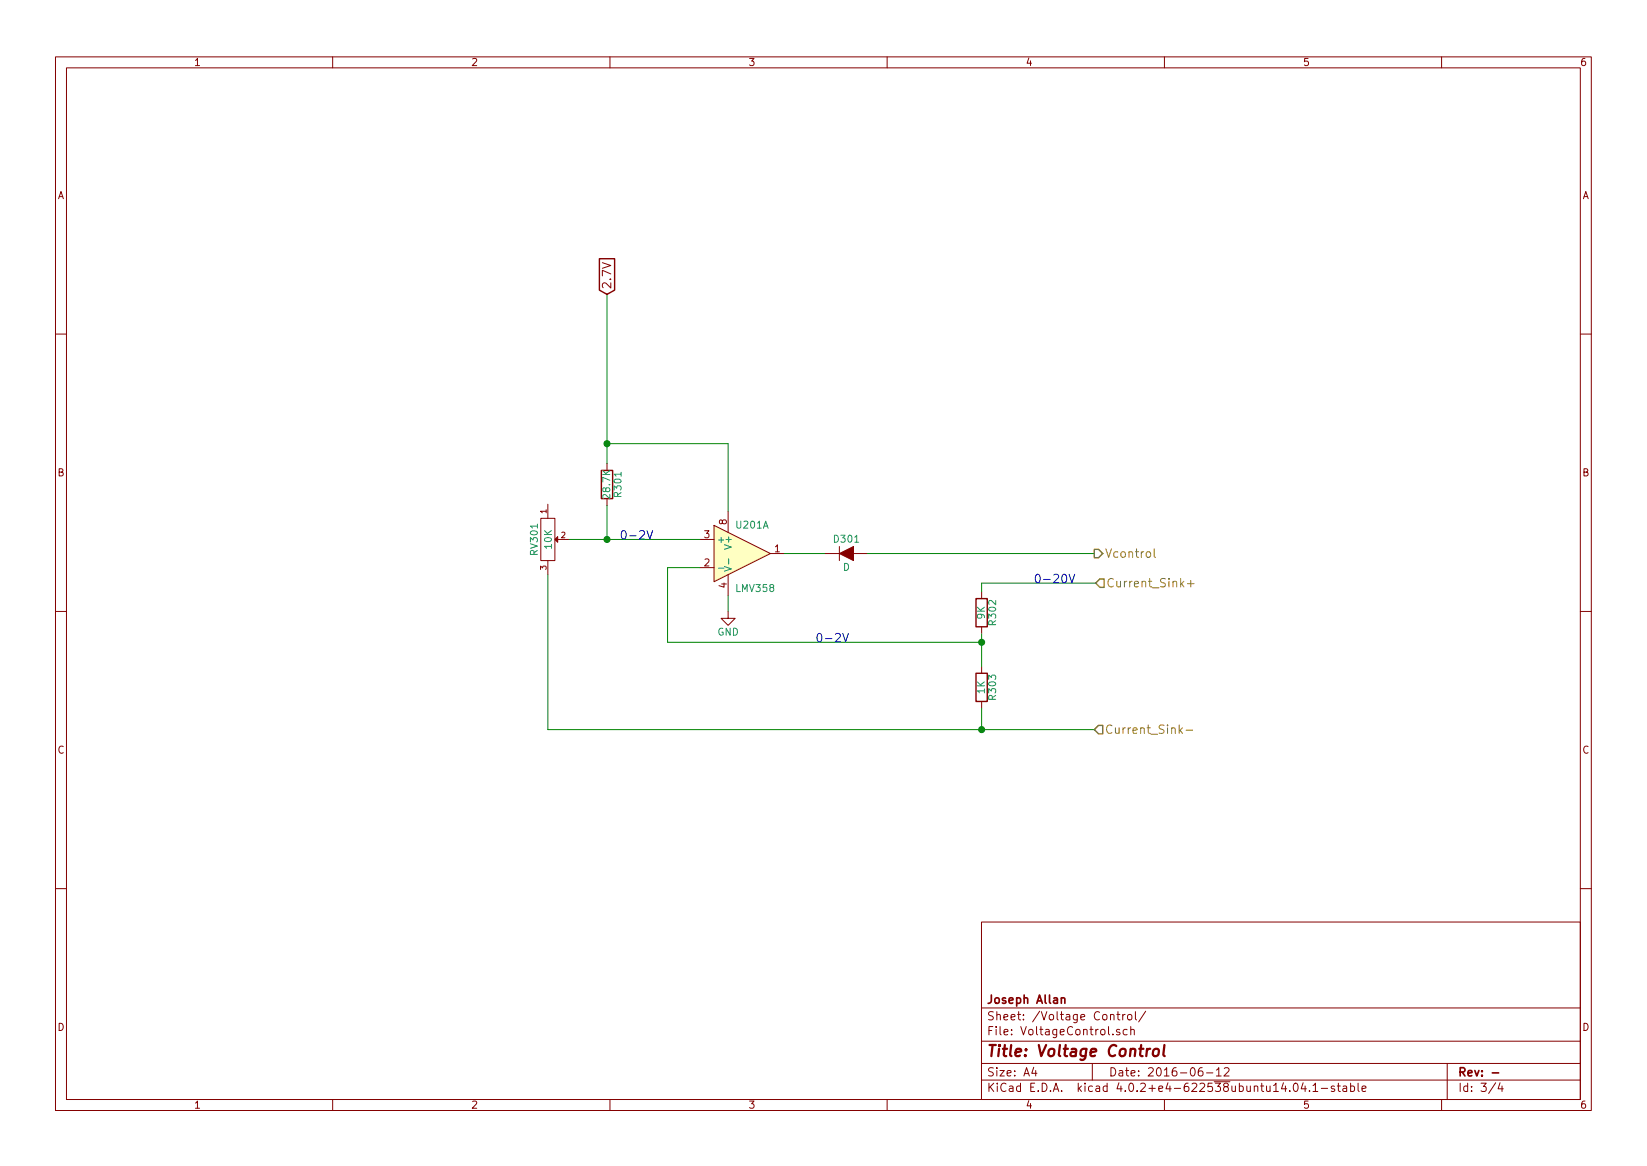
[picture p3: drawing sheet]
EESchema Schematic File Version 2
LIBS:CSOS-rescue
LIBS:power
LIBS:device
LIBS:transistors
LIBS:conn
LIBS:linear
LIBS:regul
LIBS:74xx
LIBS:cmos4000
LIBS:adc-dac
LIBS:memory
LIBS:xilinx
LIBS:microcontrollers
LIBS:dsp
LIBS:microchip
LIBS:analog_switches
LIBS:motorola
LIBS:texas
LIBS:intel
LIBS:audio
LIBS:interface
LIBS:digital-audio
LIBS:philips
LIBS:display
LIBS:cypress
LIBS:siliconi
LIBS:opto
LIBS:atmel
LIBS:contrib
LIBS:valves
LIBS:CSOS
LIBS:CSOS-cache
EELAYER 25 0
EELAYER END
$Descr A4 11693 8268
encoding utf-8
Sheet 3 4
Title "Voltage Control"
Date "2016-06-12"
Rev "-"
Comp "Joseph Allan"
Comment1 ""
Comment2 ""
Comment3 ""
Comment4 ""
$EndDescr
$Comp
L LMV358 U201
U 1 1
P 5270 3920
F 0 "U201" H 5220 4120 50  0000 L CNN
F 1 "LMV358" H 5220 3670 50  0000 L CNN
F 2 "SMD_Packages:SOIC-8-N" H 5270 3920 50  0001 C CNN
F 3 "" H 5270 3920 50  0000 C CNN
	1    5270 3920
	1    0    0    -1  
$EndComp
$Comp
L R R301
U 1 1
P 4310 3430
F 0 "R301" V 4390 3430 50  0000 C CNN
F 1 "28.7K" V 4310 3430 50  0000 C CNN
F 2 "Resistors_SMD:R_0805_HandSoldering" V 4240 3430 50  0001 C CNN
F 3 "" H 4310 3430 50  0000 C CNN
	1    4310 3430
	1    0    0    -1  
$EndComp
$Comp
L GND #PWR05
U 1 1
P 5170 4330
F 0 "#PWR05" H 5170 4080 50  0001 C CNN
F 1 "GND" H 5170 4180 50  0000 C CNN
F 2 "" H 5170 4330 50  0000 C CNN
F 3 "" H 5170 4330 50  0000 C CNN
	1    5170 4330
	1    0    0    -1  
$EndComp
$Comp
L POT-RESCUE-CSOS RV301
U 1 1
P 3890 3820
F 0 "RV301" H 3890 3720 50  0000 C CNN
F 1 "10K" H 3890 3820 50  0000 C CNN
F 2 "CSOS:P090L-02F25BR10K" H 3890 3820 50  0001 C CNN
F 3 "" H 3890 3820 50  0000 C CNN
	1    3890 3820
	0    1    1    0   
$EndComp
Wire Wire Line
	5170 3140 5170 3620
Wire Wire Line
	4310 2080 4310 3280
Wire Wire Line
	3890 5170 7770 5170
Wire Wire Line
	4040 3820 4970 3820
Wire Wire Line
	5170 4220 5170 4330
Wire Wire Line
	4740 4020 4970 4020
Wire Wire Line
	4740 4550 4740 4020
Wire Wire Line
	4740 4550 6970 4550
Wire Wire Line
	3890 4070 3890 5170
Wire Wire Line
	4310 3140 5170 3140
Connection ~ 4310 3140
Wire Wire Line
	5860 3920 5570 3920
Text GLabel 4310 2080 1    60   Input ~ 0
2.7V
$Comp
L D D301
U 1 1
P 6010 3920
F 0 "D301" H 6010 4020 50  0000 C CNN
F 1 "D" H 6010 3820 50  0000 C CNN
F 2 "Diodes_SMD:SOD-123" H 6010 3920 50  0001 C CNN
F 3 "http://www.diodes.com/_files/datasheets/ds30086.pdf" H 6010 3920 50  0001 C CNN
F 4 "1N4148W-7-F" H 6010 3920 60  0001 C CNN "MPN"
	1    6010 3920
	1    0    0    -1  
$EndComp
$Comp
L R R302
U 1 1
P 6970 4340
F 0 "R302" V 7050 4340 50  0000 C CNN
F 1 "9K" V 6970 4340 50  0000 C CNN
F 2 "Resistors_SMD:R_0805_HandSoldering" V 6900 4340 50  0001 C CNN
F 3 "" H 6970 4340 50  0000 C CNN
	1    6970 4340
	1    0    0    -1  
$EndComp
$Comp
L R R303
U 1 1
P 6970 4870
F 0 "R303" V 7050 4870 50  0000 C CNN
F 1 "1K" V 6970 4870 50  0000 C CNN
F 2 "Resistors_SMD:R_0805_HandSoldering" V 6900 4870 50  0001 C CNN
F 3 "" H 6970 4870 50  0000 C CNN
	1    6970 4870
	1    0    0    -1  
$EndComp
Wire Wire Line
	6970 4490 6970 4720
Connection ~ 6970 4550
Wire Wire Line
	6970 5170 6970 5020
Connection ~ 6970 5170
Wire Wire Line
	6970 4190 6970 4130
Wire Wire Line
	6970 4130 7780 4130
Wire Wire Line
	6160 3920 7770 3920
Text HLabel 7770 3920 2    60   Output ~ 0
Vcontrol
Text HLabel 7780 4130 2    60   Input ~ 0
Current_Sink+
Text HLabel 7770 5170 2    60   Input ~ 0
Current_Sink-
Wire Wire Line
	4310 3580 4310 3820
Connection ~ 4310 3820
Text Notes 4400 3820 0    60   ~ 0
0-2V
Text Notes 5790 4550 0    60   ~ 0
0-2V
Text Notes 7340 4130 0    60   ~ 0
0-20V
$EndSCHEMATC
